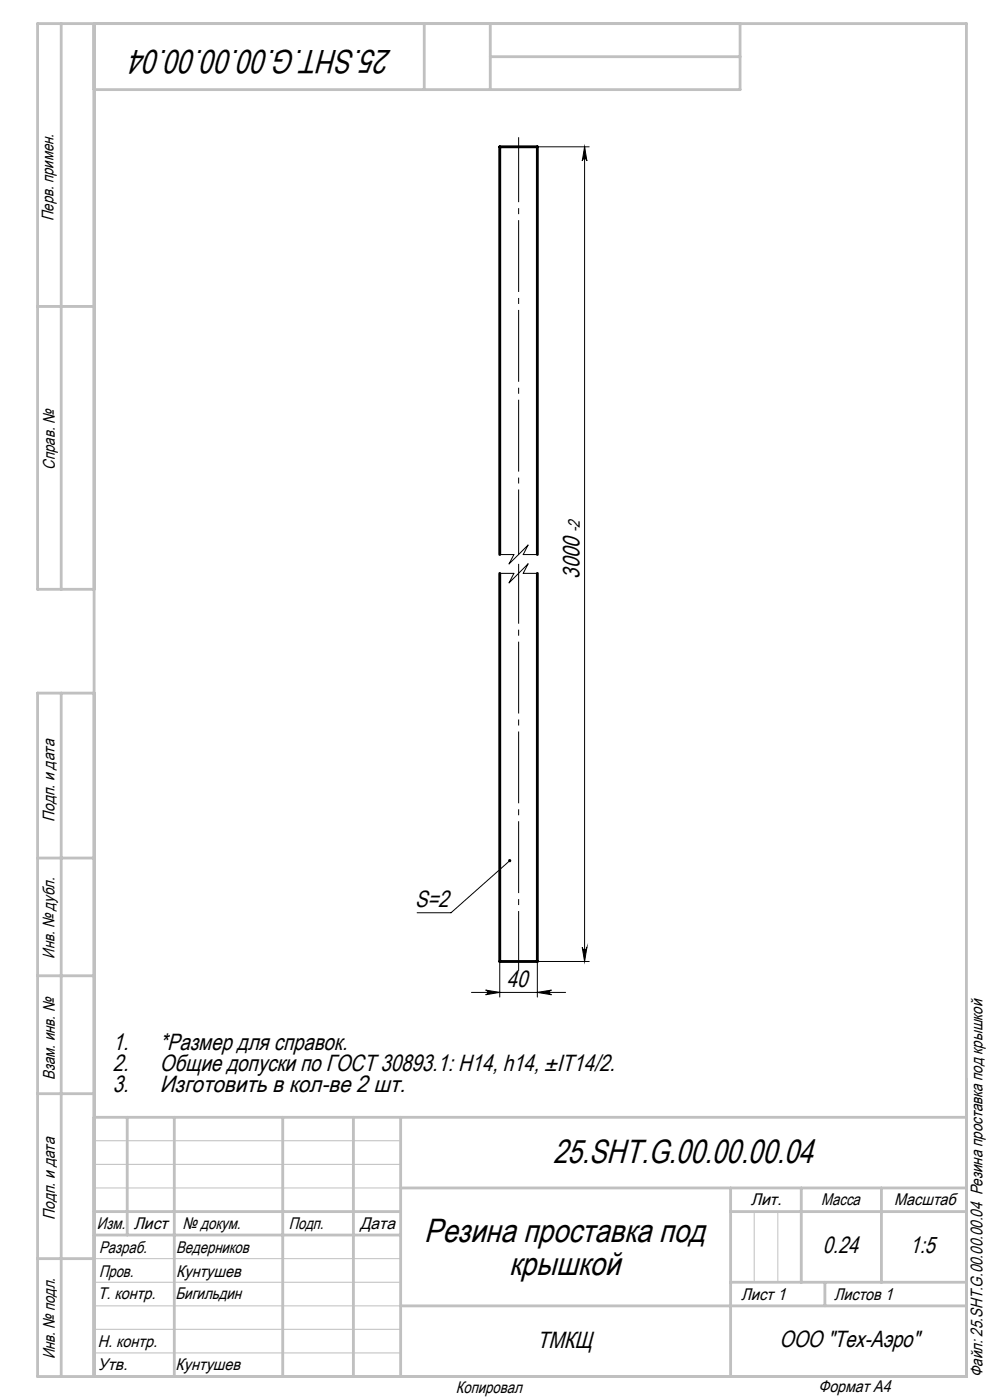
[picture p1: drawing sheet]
<svg xmlns="http://www.w3.org/2000/svg" width="210mm" height="297mm" viewBox="0 0 210 297" stroke-linecap="round" stroke-linejoin="round" font-family="sans-serif">
<path d="M106 117.6v-86.5h8v86.5M106 121.6v82.4h8v-82.4" fill="none" stroke="#000" stroke-width=".6"/>
<path d="M114 31.1h11M124 31.1l.5 3a.49 .49 0 0 0-.5-.5 .49 .49 0 0 0-.5 .5zM124 31.1v172.9M106 117.6h3l-1 2 4-4-1 2h3M106 121.6h3l-1 2 4-4-1 2h3M108.1 182.6l-12.4 11h-7.2M100 210.5h20M103 210l3 .5-3 .5a.49 .49 0 0 0 .5-.5 .49 .49 0 0 0-.5-.5zM106 204v7.5M114 210.5l3-.5a.49 .49 0 0 0-.5 .5 .49 .49 0 0 0 .5 .5zM123.5 201a.49 .49 0 0 0 .5 .5 .49 .49 0 0 0 .5-.5l-.5 3zM125 204h-11v7.5" fill="none" stroke="#000" stroke-width=".21"/>
<path d="M110 119.6v86.4" fill="none" stroke="#000" stroke-width=".21" stroke-dasharray="15.2 1.3 1.3 1.3" stroke-dashoffset="2.5" stroke-linecap="butt"/>
<path d="M110 29.1v88.5" fill="none" stroke="#000" stroke-width=".21" stroke-dasharray="15.2 1.3 1.3 1.3" stroke-dashoffset="1.5" stroke-linecap="butt"/>
<path d="M20 242h65M20 247h65M20 252h65M160 257v15M165 257v15M20 277h65M20 272h65M20 267h65M20 287h65M20 282h65" fill="none" stroke="#c0c0c0" stroke-width=".21"/>
<g fill="none" stroke="#c0c0c0" stroke-width=".6">
<path d="M13 5v120M20 5v287M90 5v14M104 5v14M104 12h53M157 5v14h-137M8 65h12M20 125h-12v-120h197v287h-197v-145h12M13 147v145M8 182h12M8 207h12M8 232h12"/>
<path d="M20 237h185M27 237v25M37 237v55M60 237v55M75 237v55M85 237v55M20 257h65M85 252h120M155 252v40M155 257h50M170 252v20M187 252v20"/>
<path d="M8 267h12M20 262h65M85 277h120M155 272h50M175 272v5"/>
</g>
<g fill="#000">
<path d="M107.9 182.3h.5l-.3 .3 .3-.3a.34 .34 0 0 1-.1 .5 .34 .34 0 0 1-.4 0 .34 .34 0 0 1 0-.5z"/>
<path d="M103 210l3 .5-3 .5a.49 .49 0 0 0 .5-.5 .49 .49 0 0 0-.5-.5zM114 210.5l3-.5a.49 .49 0 0 0-.5 .5 .49 .49 0 0 0 .5 .5z"/>
<path d="M123.5 201a.49 .49 0 0 0 .5 .5 .49 .49 0 0 0 .5-.5l-.5 3zM124 31.1l.5 3a.49 .49 0 0 0-.5-.5 .49 .49 0 0 0-.5 .5z"/>
</g>
<g font-size="7.1">
<text x="83.1" y="10.6" transform="rotate(-180 83.1 10.6)">25.SHT.G.00.00.00.04</text>
<text x="117.3" y="246.8">25.SHT.G.00.00.00.04</text>
<text x="90" y="263.4">Резина проставка под</text>
<text x="108" y="270.4">крышкой</text>
</g>
<g font-size="5">
<text x="122.9" y="122.8" transform="rotate(-90 122.9 122.8)">3000</text>
<text x="88" y="192.5">S=2</text>
<text x="107.5" y="209.4">40</text>
<text x="23.9" y="222.7">1.</text>
<text x="23.9" y="227.2">2.</text>
<text x="33.9" y="222.7">*Размер для справок.</text>
<text x="33.9" y="227.2">Общие допуски по ГОСТ 30893.1: Н14, h14, ±IT14/2.</text>
<text x="23.9" y="231.7">3.</text>
<text x="33.9" y="231.7">Изготовить в кол-ве 2 шт.</text>
<text x="174.6" y="265.9">0.24</text>
<text x="193" y="265.9">1:5</text>
<text x="113.9" y="285.9">ТМКЩ</text>
<text x="165.3" y="285.8">ООО &quot;Тех-Аэро&quot;</text>
</g>
<g font-size="3.6">
<text x="11.4" y="46.9" transform="rotate(-90 11.4 46.9)">Перв. примен.</text>
<text x="11.6" y="99.6" transform="rotate(-90 11.6 99.6)">Справ. №</text>
<text x="11.5" y="174.4" transform="rotate(-90 11.5 174.4)">Подп. и дата</text>
<text x="11.6" y="203.4" transform="rotate(-90 11.6 203.4)">Инв. № дубл.</text>
<text x="11.6" y="229" transform="rotate(-90 11.6 229)">Взам. инв. №</text>
<text x="159.2" y="255.7">Лит.</text>
<text x="174.2" y="255.7">Масса</text>
<text x="189.7" y="255.7">Масштаб</text>
<text x="11.7" y="258.8" transform="rotate(-90 11.7 258.8)">Подп. и дата</text>
<text x="20.6" y="260.6">Изм.</text>
<text x="28.4" y="260.6">Лист</text>
<text x="38.7" y="260.6">№ докум.</text>
<text x="61.3" y="260.7">Подп.</text>
<text x="76.4" y="260.7">Дата</text>
<text x="21" y="265.7">Разраб.</text>
<text x="37.4" y="265.7">Ведерников</text>
<text x="20.7" y="275.5">Т. контр.</text>
<text x="21" y="270.9">Пров.</text>
<text x="37.2" y="275.5">Бигильдин</text>
<text x="37.4" y="270.9">Кунтушев</text>
<text x="157.2" y="275.7">Лист 1</text>
<text x="176.9" y="275.7">Листов 1</text>
<text x="20.7" y="285.8">Н. контр.</text>
<text x="11.6" y="288.4" transform="rotate(-90 11.6 288.4)">Инв. № подл.</text>
<text x="20.7" y="290.5">Утв.</text>
<text x="37.2" y="290.5">Кунтушев</text>
<text x="208.4" y="292.1" transform="rotate(-90 208.4 292.1)">Файл: 25.SHT.G.00.00.00.04 Резина проставка под крышкой</text>
<text x="96.7" y="295.4">Копировал</text>
<text x="173.6" y="295.2">Формат A4</text>
</g>
<text font-size="3.5" x="123" y="112.9" transform="rotate(-90 123 112.9)">-2</text>
</svg>
